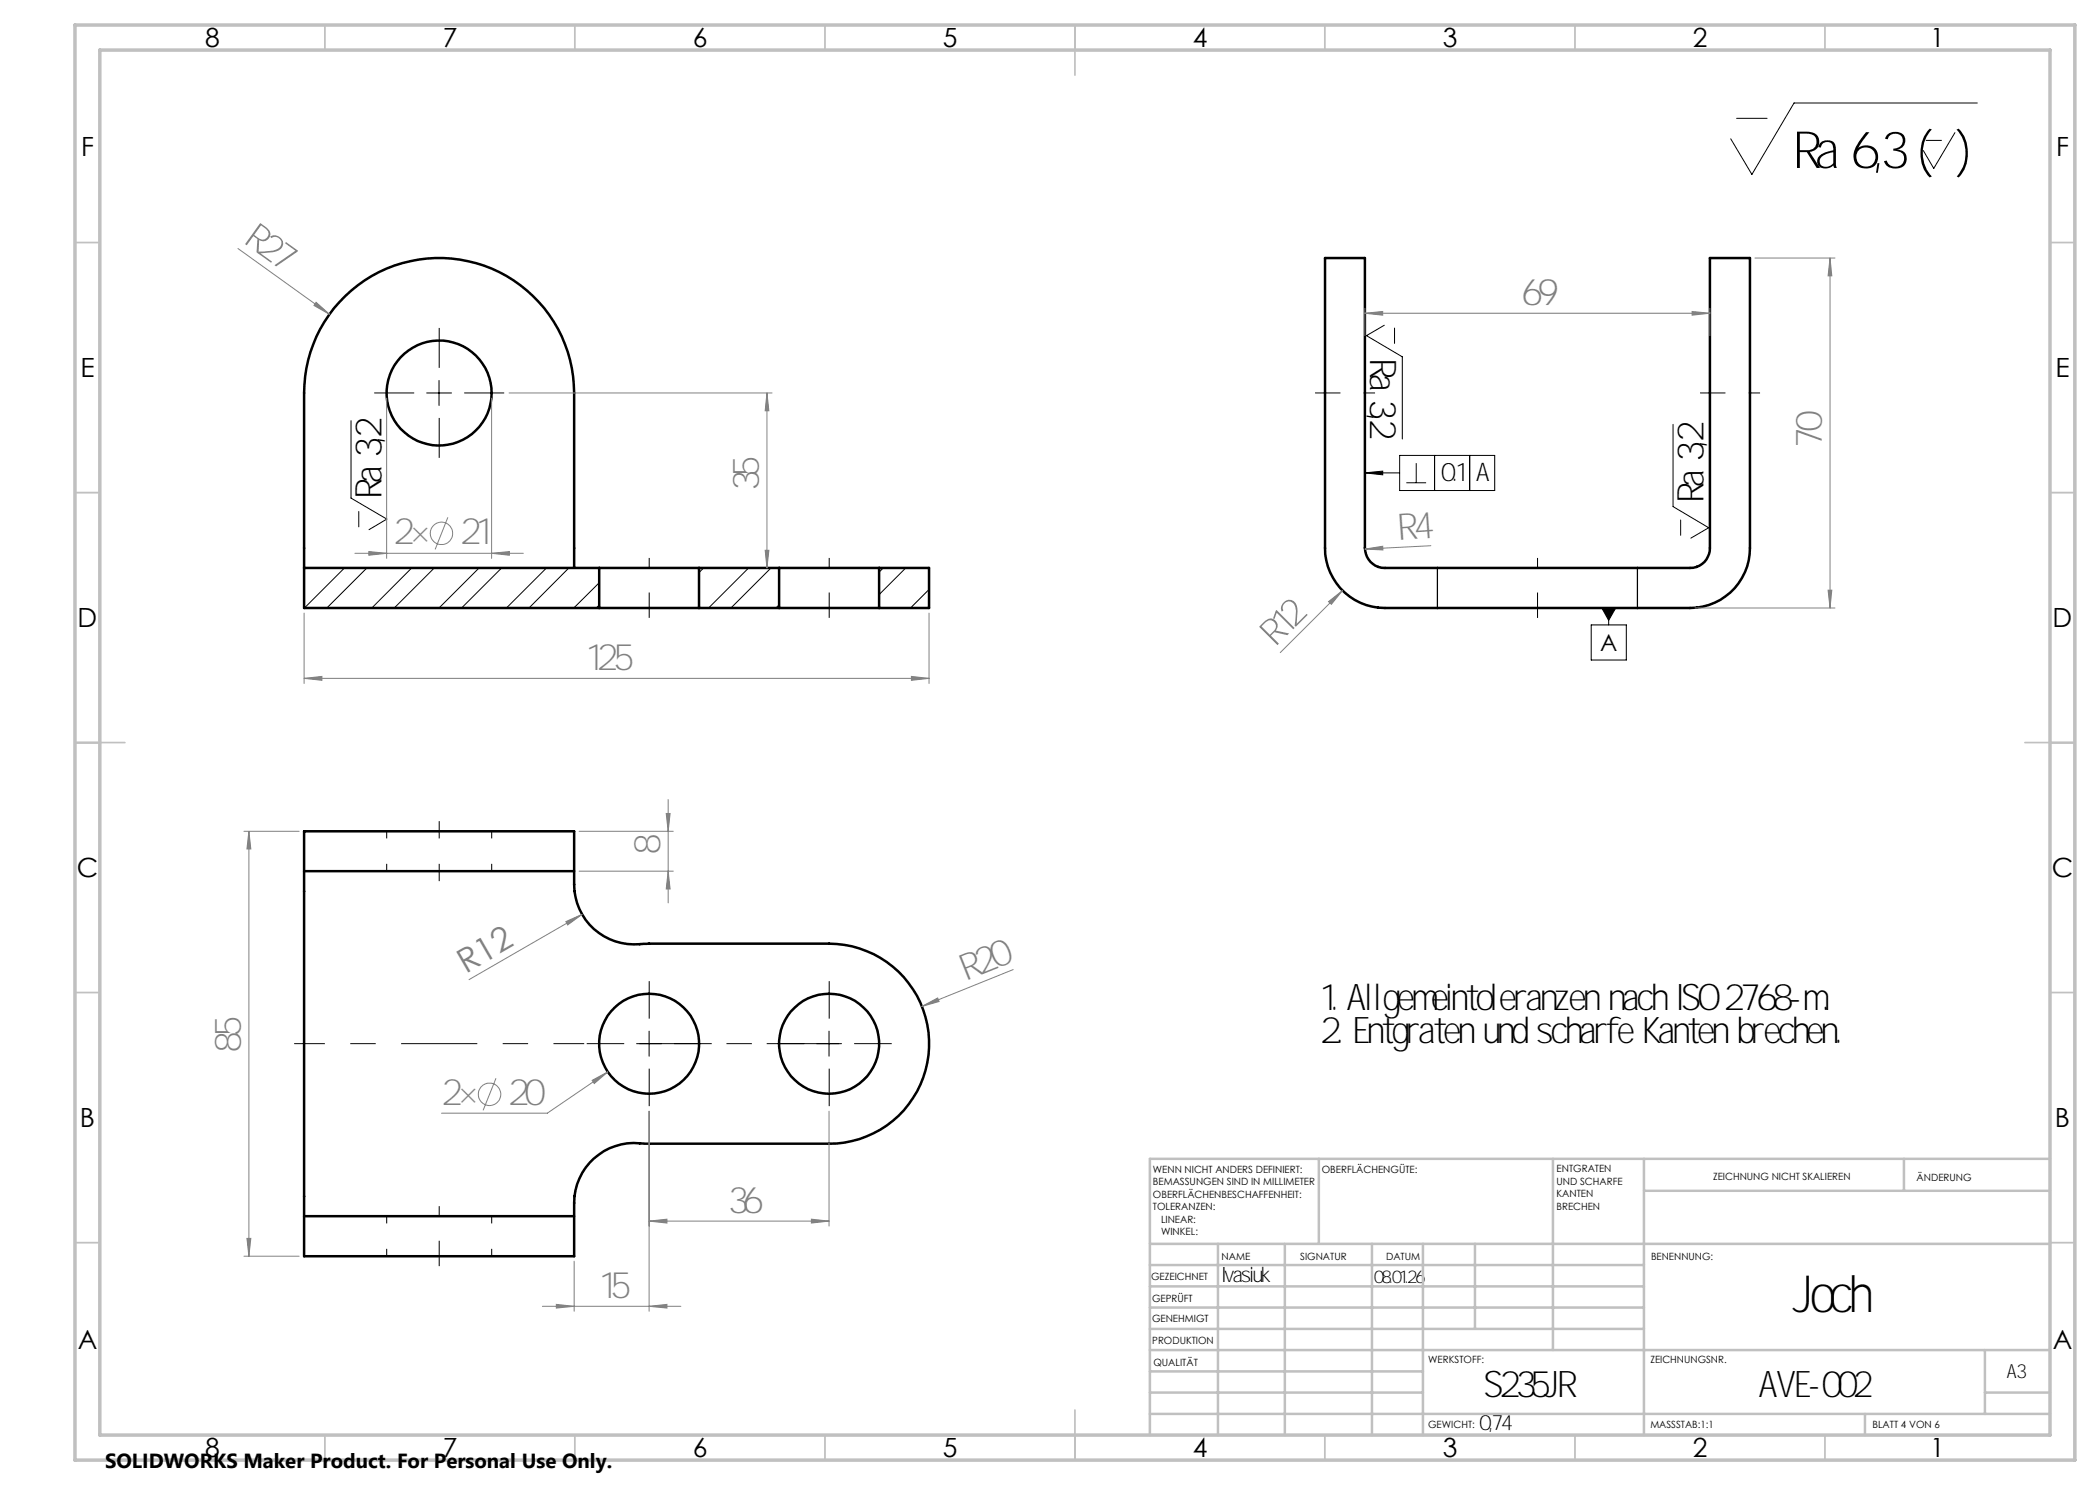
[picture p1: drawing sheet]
<svg xmlns="http://www.w3.org/2000/svg" width="420mm" height="297mm" viewBox="0 0 420 297" stroke-linecap="round" stroke-linejoin="round" font-family="sans-serif">
<g fill="none" stroke="#000" stroke-width=".2">
<path d="M347.3 23.7h6.1M385.2 28.1h3.1M391 26.5l-4.2 7.2-2.1-3.6M395.5 20.6h-36.7l-8.4 14.3-4.3-7.1M85.3 78.6h5M87.8 76.1v5M276.9 65l-3.6 2.1 7.2 4.3v16.4M278.9 65.6v3.1M70.2 84.1v15.5l7.2 4.2-3.6 2.1M273 94.6l3.5-.4v.8zM273 94.6h6.9M279.9 91.1h19v7h-19z"/>
<path d="M281.3 96.6h3.9M283.2 92.6v4M286.9 91.1v7M293.9 91.1v7M334.6 84.9v16.4l7.1 4.2-3.5 2.1M68.9 113.6l-8 8M71.8 102.3v3.1M73.4 113.6l-8 8M82.3 113.6l-7.9 8M86.9 113.6l-8.1 8M95.8 113.6l-8 8M100.3 113.6l-8 8"/>
<path d="M109.3 113.6l-8 8M113.8 113.6l-8 8M119.8 116.6l-5 5M140.7 113.6l-.9 .9M149.7 113.6l-8 8M154.2 113.6l-8 8M176.6 113.6l-.8 .8M181.2 113.6l-5.4 5.3M185.8 117.9l-3.7 3.7M336.1 104v3.1M119.8 121l-.6 .6M155.8 121l-.6 .6"/>
<path d="M318.2 125h7.1v7h-7.1zM320.4 121.6h2.7l-1.4 2.5zM321.7 121.6v3.4M127.3 208.7h5M129.8 206.2v5M163.3 208.7h5M165.8 206.2v5"/>
</g>
<path d="M114.8 113.4l.1 .2M287.5 113.6v8M327.5 113.6v8" fill="none" stroke="#000" stroke-width=".25"/>
<g fill="none" stroke="#000" stroke-width=".5">
<path d="M265 51.6h8v58a4 4 0 0 0 4 4h59.8a4.5 4.5 0 0 0 4.5-1.7 4 4 0 0 0 .7-2.3v-58h8v58a12.1 12.1 0 0 1-13.2 12h-58.6a12 12 0 0 1-13.2-12zM60.8 113.6v8h59M60.8 113.6h59M114.8 113.4v-34.8a27 27 0 0 0-27-27 27 27 0 0 0-27 27v35M119.8 113.6h20M119.8 113.6v8M139.8 113.6v8M139.8 113.6h16M155.8 113.6h20M155.8 113.6v8M175.8 113.6h10v8h-10M175.8 113.6v8"/>
<path d="M119.8 121.6h20M139.8 121.6h16M155.8 121.6h20M60.8 166.3h54v8.1a13.8 13.8 0 0 0 2.3 9.6 12.6 12.6 0 0 0 12 4.8l36.7-.1a20 20 0 0 1 20 20 20 20 0 0 1-20 20h-36.4a12.6 12.6 0 0 0-12.9 5.9 14 14 0 0 0-1.7 8.4v8.2h-54zM60.8 174.2h54M60.8 243.2h54"/>
<circle cx="87.8" cy="78.6" r="10.5"/>
<circle cx="129.8" cy="208.7" r="10"/>
<circle cx="165.8" cy="208.7" r="10"/>
</g>
<path d="M77.3 166.2v8M98.3 174.2v-8M77.3 243.2v8M98.3 251.2v-8" fill="none" stroke="#000" stroke-width=".2" stroke-dasharray="5.1 5.1" stroke-dashoffset="3.6" stroke-linecap="butt"/>
<g fill="none" stroke="#808080" stroke-width=".2">
<path d="M47.6 49.7l18.3 13.2M351 51.6h16M366 51.6l.4 3.6h-.8zM366 51.6v70M63.2 60.5l2.7 2.4-3.1-1.8zM77.3 79.6v32.1M98.3 79.6v32.1M101.8 78.6h52.6M153.4 78.6l.4 3.6h-.8zM153.4 78.6v35M273 62.6l3.5-.3v.7zM273 61.7v5.4"/>
<path d="M273 62.6h69M338.4 62.3l3.6 .3-3.6 .4zM342 61.7v5.4M71 110.7h33.7M73.8 110.3l3.5 .4-3.5 .4zM89.6 103.5l-2.6 6.4M98.3 110.7l3.6-.4v.8zM153 110.1h.8l-.4 3.5zM268.5 118.1l-12.5 12.4M273 109.8l3.5-.5 .1 .7zM286.2 109.1l-13.2 .7M365.6 118h.8l-.4 3.6z"/>
<path d="M60.8 135.7l3.6-.4v.8zM60.8 122.6v14.1M60.8 135.7h125M182.3 135.3l3.5 .4-3.5 .4zM185.8 122.6v14.1M265.7 120.3l2.8-2.2-2.2 2.8zM339 121.6h28M133.6 159.9v20.7M48.8 166.3h11M49.8 166.3l.4 3.5h-.8zM49.8 166.3v84.9M115.8 174.2h18.9"/>
<path d="M115.8 166.3h18.9M133.2 162.7h.8l-.4 3.6zM133.6 174.2l.4 3.6h-.8zM113.2 184.3l3.2-1.4-2.9 2.1zM116.4 182.9l-22.6 13M202.6 193.9l-18.2 7.4M99.2 215.6l-2.6 6.5M118.4 216.1l3.2-1.7-2.7 2.3zM121.6 214.4l-12.1 8.2h-21.2M184.4 201.3l3.1-1.7 .3 .7zM129.8 222.2v40.1M165.8 222.2v23"/>
<path d="M48.8 251.2h11M49.4 247.7h.8l-.4 3.5zM114.8 252.2v10.1M129.8 244.2l3.6-.4v.8zM129.8 244.2h36M162.3 243.8l3.5 .4-3.5 .4zM108.5 261.3h27.7M111.3 260.9l3.5 .4-3.5 .3zM129.8 261.3l3.6-.4v.7z"/>
<circle cx="88.3" cy="106.7" r="2.24"/>
<circle cx="97.9" cy="218.9" r="2.24"/>
</g>
<path d="M116.8 208.7h-58" fill="none" stroke="#000" stroke-width=".2" stroke-dasharray="15.2 5.1 5.1 5.1" stroke-dashoffset="9.1" stroke-linecap="butt"/>
<path d="M127.8 208.7h40" fill="none" stroke="#000" stroke-width=".2" stroke-dasharray="15.2 5.1 5.1 5.1" stroke-dashoffset="2.9" stroke-linecap="butt"/>
<path d="M82.8 78.6h-8M87.8 73.6v-8M92.8 78.6h8M87.8 83.6v8M124.8 208.7h-7.5M129.8 203.7v-7.5M129.8 213.7v7.5M134.8 208.7h7.5M160.8 208.7h-7.5M165.8 203.7v-7.5M165.8 213.7v7.5M170.8 208.7h7.5" fill="none" stroke="#000" stroke-width=".2" stroke-dasharray="15.2 5.1 5.1 5.1" stroke-linecap="butt"/>
<path d="M263 78.6h12M129.8 123.6v-12M87.8 253.2v-12" fill="none" stroke="#000" stroke-width=".2" stroke-dasharray="5.1 5.1 5.1 5.1" stroke-linecap="butt"/>
<path d="M87.8 176.2v-12" fill="none" stroke="#000" stroke-width=".2" stroke-dasharray="5.1 5.1" stroke-dashoffset="1.6" stroke-linecap="butt"/>
<path d="M340 78.6h12M165.8 123.6v-12M307.5 123.6v-12" fill="none" stroke="#000" stroke-width=".2" stroke-dasharray="5.1 5.1 5.1 5.1 5.1 5.1" stroke-linecap="butt"/>
<g fill="none" stroke="#c0c0c0" stroke-width=".35">
<path d="M65 5v5M115 5v5M165 5v5M215 5v10M265 5v5M315 5v5M365 5v5M15 48.5h5M410 48.5h5M15 98.5h5M410 98.5h5M15 148.5h10"/>
<path d="M405 148.5h10M15 198.5h5M410 198.5h5M15 248.5h5M410 248.5h5M65 287v5M115 287v5M165 287v5M215 282v10M265 287v5M315 287v5M365 287v5"/>
</g>
<g fill="none" stroke="#c0c0c0" stroke-width=".5">
<path d="M263.8 231.8v17M310.6 231.8v38.2M328.8 231.8v55.2M328.8 238.2h81.2M380.8 231.8v6.4M410 231.8h-180v55.2M230 248.8h180M230 257.3h98.8M230 253h98.8M243.6 248.8v38.2M257 248.8v38.2M274.4 248.8v38.2"/>
<path d="M284.6 248.8v38.2M295 248.8v17M230 265.8h98.8M230 261.5h98.8M230 278.5h54.6M230 274.3h54.6M230 270h180M397 278.5h13M397 270v12.8M230 282.8h180M373 282.8v4.2"/>
</g>
<path d="M15 5h400v287h-400zM20 10h390v277h-390z" fill="none" stroke="#c0c0c0" stroke-width=".7"/>
<path d="M273 94.6l3.5-.4v.8zM320.4 121.6h2.7l-1.4 2.5z" fill="#000"/>
<g fill="#808080">
<path d="M63.2 60.5l2.7 2.4-3.1-1.8z"/>
<path d="M273 109.8l3.5-.5 .1 .7zM265.7 120.3l2.8-2.2-2.2 2.8z"/>
<path d="M184.4 201.3l3.1-1.7 .3 .7zM113.2 184.3l3.2-1.4-2.9 2.1zM118.4 216.1l3.2-1.7-2.7 2.3z"/>
<path d="M73.8 110.3l3.5 .4-3.5 .4zM98.3 110.7l3.6-.4v.8zM129.8 244.2l3.6-.4v.8zM162.3 243.8l3.5 .4-3.5 .4zM111.3 260.9l3.5 .4-3.5 .3zM129.8 261.3l3.6-.4v.7z"/>
<path d="M365.6 118h.8l-.4 3.6zM366 51.6l.4 3.6h-.8zM133.6 174.2l.4 3.6h-.8zM133.2 162.7h.8l-.4 3.6z"/>
<path d="M153.4 78.6l.4 3.6h-.8zM153 110.1h.8l-.4 3.5zM49.8 166.3l.4 3.5h-.8zM49.4 247.7h.8l-.4 3.5z"/>
<path d="M273 62.6l3.5-.3v.7zM338.4 62.3l3.6 .3-3.6 .4z"/>
<path d="M60.8 135.7l3.6-.4v.8zM182.3 135.3l3.5 .4-3.5 .4z"/>
</g>
<g font-size="10.2">
<text x="358.5" y="33.6">Ra 6,3 ( )</text>
<text x="358.6" y="262.4">Joch</text>
</g>
<g font-size="7.3" fill="#808080">
<text x="48.5" y="48.4" transform="rotate(36 48.5 48.4)">R27</text>
<text x="304.2" y="61">69</text>
<text x="364.4" y="89.6" transform="rotate(-90 364.4 89.6)">70</text>
<text x="151.8" y="98.2" transform="rotate(-90 151.8 98.2)">35</text>
<text x="279.6" y="108" transform="rotate(-4 279.6 108)">R4</text>
<text x="78.7" y="108.9">2×</text>
<text x="92" y="108.9">21</text>
<text x="255" y="129.5" transform="rotate(-45 255 129.5)">R12</text>
<text x="117.3" y="134">125</text>
<text x="132" y="170.9" transform="rotate(-90 132 170.9)">8</text>
<text x="193.2" y="196.1" transform="rotate(-22 193.2 196.1)">R20</text>
<text x="48.2" y="210.6" transform="rotate(-90 48.2 210.6)">85</text>
<text x="88.3" y="221.1">2×</text>
<text x="101.6" y="221.1">20</text>
<text x="145.6" y="242.6">36</text>
<text x="119.9" y="259.6">15</text>
</g>
<g font-size="7.3">
<text x="274.1" y="71.6" transform="rotate(90 274.1 71.6)">Ra 3,2</text>
<text x="76.3" y="99.8" transform="rotate(-90 76.3 99.8)">Ra 3,2</text>
<text x="340.7" y="100.6" transform="rotate(-90 340.7 100.6)">Ra 3,2</text>
<text x="264" y="202.1">1. Allgemeintoleranzen nach ISO 2768-m.</text>
<text x="264" y="208.7">2. Entgraten und scharfe Kanten brechen.</text>
<text x="296.7" y="279.4">S235JR</text>
<text x="351.8" y="279.3">AVE-002</text>
</g>
<text font-size="6.7" fill="#808080" x="93.1" y="194.7" transform="rotate(-30 93.1 194.7)">R12</text>
<g font-size="5.3">
<text x="41" y="9.5">8</text>
<text x="88.5" y="9.5">7</text>
<text x="138.5" y="9.5">6</text>
<text x="188.5" y="9.5">5</text>
<text x="238.5" y="9.5">4</text>
<text x="288.5" y="9.5">3</text>
<text x="338.5" y="9.5">2</text>
<text x="386" y="9.5">1</text>
<text x="16.2" y="31.3">F</text>
<text x="411.2" y="31.3">F</text>
<text x="16.1" y="75.5">E</text>
<text x="411.1" y="75.5">E</text>
<text x="15.5" y="125.5">D</text>
<text x="410.5" y="125.5">D</text>
<text x="15.4" y="175.5">C</text>
<text x="410.4" y="175.5">C</text>
<text x="16" y="225.5">B</text>
<text x="411" y="225.5">B</text>
<text x="15.5" y="269.8">A</text>
<text x="410.5" y="269.8">A</text>
<text x="41" y="291.5">8</text>
<text x="88.5" y="291.5">7</text>
<text x="138.5" y="291.5">6</text>
<text x="188.5" y="291.5">5</text>
<text x="238.5" y="291.5">4</text>
<text x="288.5" y="291.5">3</text>
<text x="338.5" y="291.5">2</text>
<text x="386" y="291.5">1</text>
</g>
<g font-size="5.1">
<text x="288.2" y="96.2">0.1</text>
<text x="295.2" y="96.2">A</text>
</g>
<text font-size="4.7" x="320" y="130.2">A</text>
<g font-size="4.2">
<text x="244.3" y="256.5">Ivasiuk</text>
<text x="295.8" y="286">0,74</text>
</g>
<text font-size="4.1" x="21" y="293.7">SOLIDWORKS Maker Product. For Personal Use Only.</text>
<text font-size="3.9" x="401.4" y="275.6">A3</text>
<text font-size="3.5" x="274.7" y="256.7">08.01.26</text>
<g font-size="2">
<text x="230.6" y="234.6">WENN NICHT ANDERS DEFINIERT:</text>
<text x="230.6" y="237.1">BEMASSUNGEN SIND IN MILLIMETER</text>
<text x="230.6" y="239.6">OBERFLÄCHENBESCHAFFENHEIT:</text>
<text x="264.4" y="234.6">OBERFLÄCHENGÜTE:</text>
<text x="311.3" y="234.5">ENTGRATEN</text>
<text x="311.3" y="237">UND SCHARFE</text>
<text x="311.3" y="239.5">KANTEN</text>
<text x="342.6" y="236">ZEICHNUNG NICHT SKALIEREN</text>
<text x="383.3" y="236.2">ÄNDERUNG</text>
<text x="230.6" y="242.1">TOLERANZEN:</text>
<text x="232.2" y="244.6">LINEAR:</text>
<text x="311.3" y="242">BRECHEN</text>
<text x="232.2" y="247.1">WINKEL:</text>
<text x="244.3" y="252">NAME</text>
<text x="260" y="251.9">SIGNATUR</text>
<text x="277.2" y="251.9">DATUM</text>
<text x="330.2" y="251.9">BENENNUNG:</text>
<text x="230.2" y="256.1">GEZEICHNET</text>
<text x="230.4" y="260.3">GEPRÜFT</text>
<text x="230.4" y="264.4">GENEHMIGT</text>
<text x="230.5" y="268.8">PRODUKTION</text>
<text x="230.7" y="273.1">QUALITÄT</text>
<text x="285.6" y="272.5">WERKSTOFF:</text>
<text x="330.1" y="272.5">ZEICHNUNGSNR.</text>
<text x="285.6" y="285.5">GEWICHT:</text>
<text x="330.1" y="285.6">MASSSTAB:1:1</text>
<text x="374.5" y="285.6">BLATT 4 VON 6</text>
</g>
</svg>
